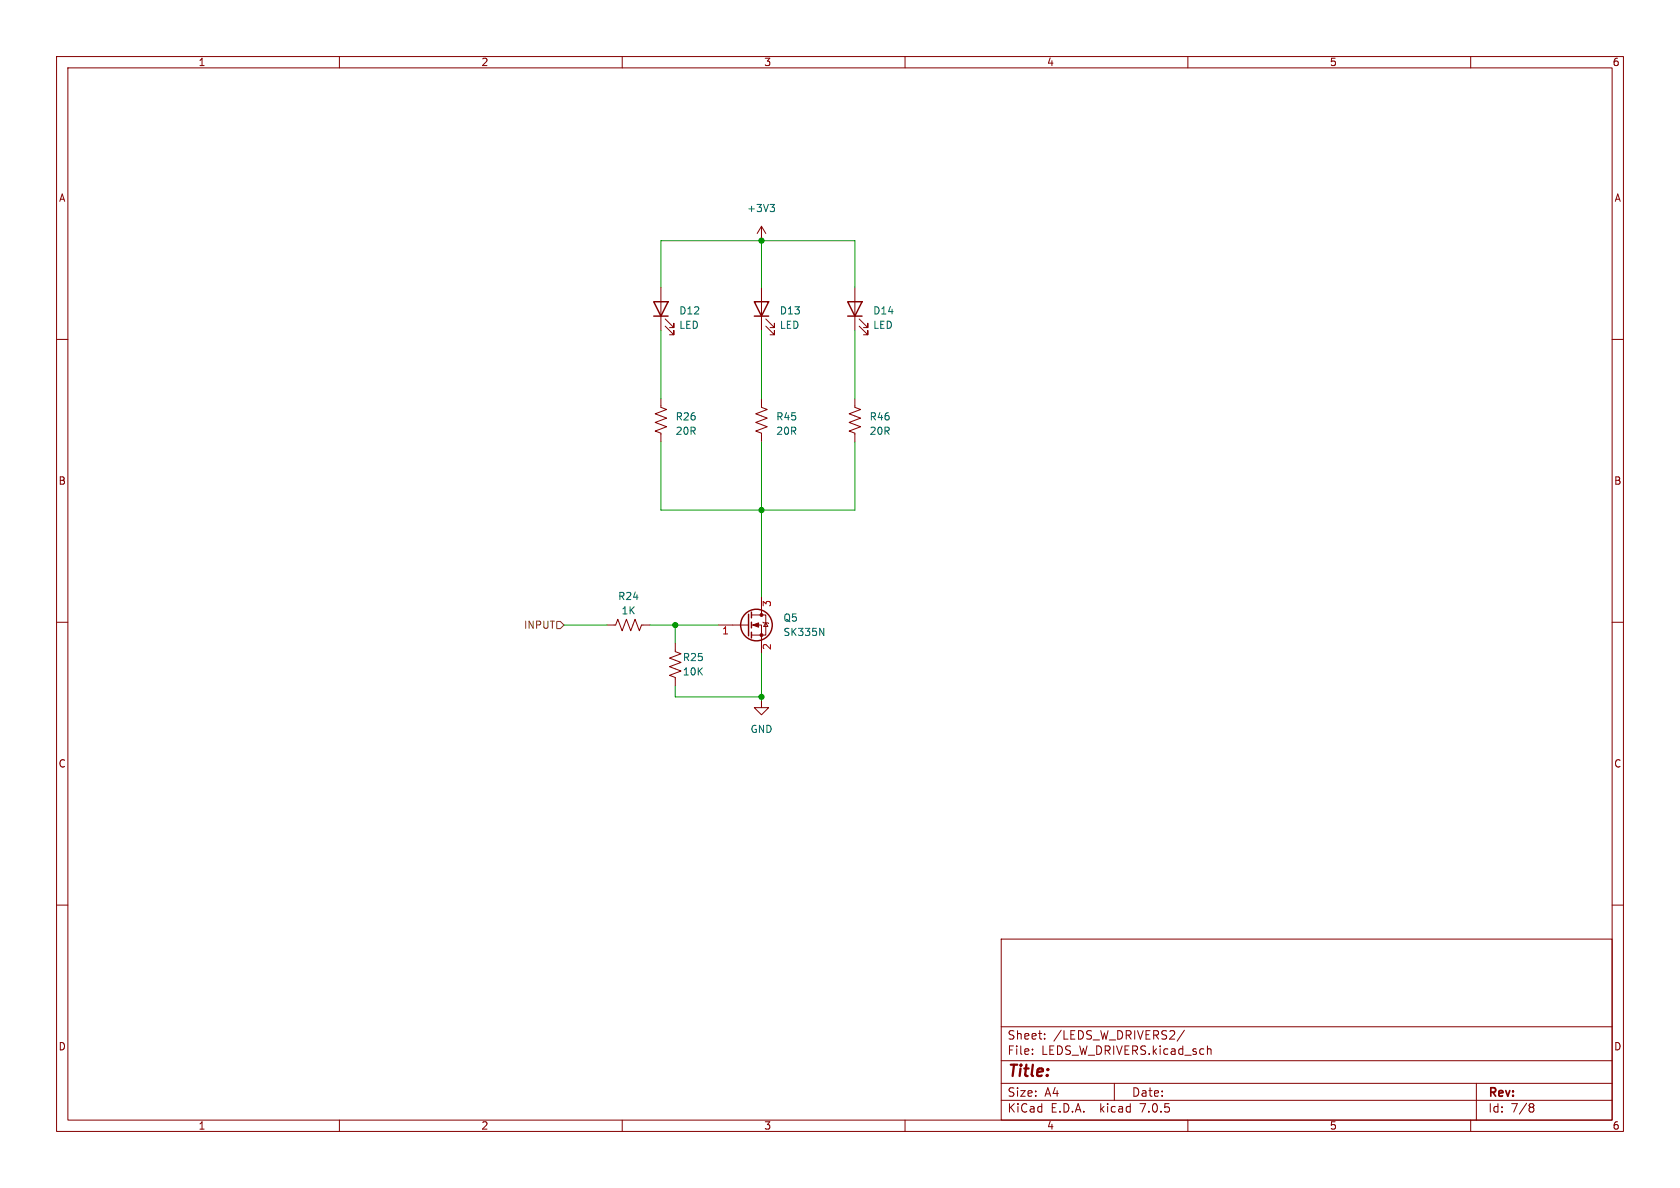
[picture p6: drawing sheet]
<svg xmlns="http://www.w3.org/2000/svg" width="297mm" height="210mm" viewBox="0 0 297 210" stroke-linecap="round" stroke-linejoin="round" font-family="sans-serif">
<g fill="none" stroke="#840000" stroke-width=".18">
<path d="M10 10h277v190h-277zM12 12h273v186h-273zM60 10v2M110 10v2M160 10v2M210 10v2M260 10v2M10 60h2M116.8 50.8v7.6M117.6 57.7l1.5 1.5v-.8v.8h-.7M117.6 56.4l1.5 1.5v-.7v.7h-.7M134.6 40v2.5"/>
<path d="M134.6 50.8v7.6M134.6 40l-.7 1.3M134.6 40l.8 1.3M135.4 57.7l1.5 1.5v-.8v.8h-.8M135.4 56.4l1.5 1.5v-.7v.7h-.8M151.1 50.8v7.6M151.9 57.7l1.5 1.5v-.8v.8h-.7M151.9 56.4l1.5 1.5v-.7v.7h-.7M285 60h2M116.8 70.5v1.5l1.1 .4-2.1 .8 2.1 .7-2.1 .8 2.1 .7-2.1 .8 1 .4v1.5M134.6 70.5v1.5l1 .4-2 .8 2 .7-2 .8 2 .7-2 .8 1 .4v1.5M151.1 70.5v1.5l1 .4-2 .8 2 .7-2 .8 2 .7-2 .8 1 .4v1.5"/>
<path d="M10 110h2M107.3 110.5h1.5l.4-1 .8 2 .7-2 .8 2 .8-2 .7 2 .4-1h1.5M119.4 113.7v1.5l1 .4-2 .7 2 .8-2 .8 2 .7-2 .8 1 .4v1.5M127 110.5h5.3M132.8 110.5h1.8v5.1M132.8 108.7h2.6v3.6h-2.6M134.6 105.4v3.3M134.9 110l.1 .1h.8l.1 .1M135.4 110.1l.4 .6h-.8zM285 110h2M134.6 123.8v1.3h1.3l-1.3 1.3-1.3-1.3h1.3M10 160h2"/>
<path d="M285 160h2M177 166h108v32h-108zM60 198v2M110 198v2M160 198v2M177 194.5h108M177 191.5h108M177 187.5h108M177 181.5h108M182.5 186.3v.1M182.5 185.5v.1M184.7 183.6v.1"/>
<path d="M184.7 182.8v.1M197 191.5v3M209.4 182.1l-1.3 2M210 198v2M213.5 185.5l.2-.1 .3 .1 .1 .9M260 198v2M261 191.5v6.5M270.5 195.7h.1M270.5 195.2l.4-.1 .2 .1 .1 .3-.3 .2M270.6 195.7h.3M270.6 195.7l-.1 .1M270.9 195.7l.3 .3-.1 .5-.2 .1-.4-.1"/>
</g>
<g fill="none" stroke="#840000" stroke-width=".25">
<path d="M115.6 53.3h2.5l-1.3 2.6zM115.6 55.9h2.5M133.3 53.3h2.6l-1.3 2.6zM133.3 55.9h2.6M149.9 53.3h2.5l-1.3 2.6zM149.9 55.9h2.5M132.3 108.6v3.8M132.8 108.2v1M132.8 110v1M132.8 111.8v1"/>
<circle cx="133.7" cy="110.5" r="2.79"/>
</g>
<g fill="#840000" stroke="#840000" stroke-width=".18">
<path d="M133.1 110.5l1-.4v.8z"/>
<circle cx="134.6" cy="112.3" r=".25"/>
<circle cx="134.6" cy="108.7" r=".25"/>
</g>
<path d="M136.1 36.1h.8l-.4 .5M136.7 36.6l.2 .3v.3l-.2 .2M144.9 111.1l.7 1.2v-1.2" fill="none" stroke="#006464" stroke-width=".18"/>
<path d="M98.4 109.9h.7l.6 .6-.6 .6h-.7z" fill="none" stroke="#725600" stroke-width=".18"/>
<path d="M116.8 50.8v-8.3h34.3v8.3M116.8 58.4v12.1M134.6 42.5v8.3M134.6 58.4v12.1M151.1 58.4v12.1M116.8 78.1v12.1h34.3v-12.1M134.6 78.1v27.3M99.7 110.5h7.6M114.9 110.5h12.1M119.4 110.5v3.2M134.6 115.6v8.2M119.4 121.3v1.9h15.2" fill="none" stroke="#009600" stroke-width=".18"/>
<g fill="#009600" stroke="#009600" stroke-width=".18">
<circle cx="134.6" cy="90.2" r=".46"/>
<circle cx="134.6" cy="123.2" r=".46"/>
<circle cx="119.4" cy="110.5" r=".46"/>
<circle cx="134.6" cy="42.5" r=".46"/>
</g>
<text font-size="2.8" fill="#840000" x="178" y="190.8">Title:</text>
<g font-size="2.1" fill="#840000">
<text x="178" y="183.9">Sheet:</text>
<text x="186.2" y="183.9">/LEDS_W_DRIVERS2/</text>
<text x="178" y="186.6">File:</text>
<text x="184" y="186.6">LEDS_W_DRIVERS.kicad_sch</text>
<text x="178" y="196.8">KiCad</text>
<text x="178" y="194">Size:</text>
<text x="184.6" y="194">A4</text>
<text x="185.7" y="196.8">E.D.A.</text>
<text x="194.4" y="196.8">kicad</text>
<text x="200" y="194">Date:</text>
<text x="201.5" y="196.8">7.0.5</text>
<text x="263" y="194.2">Rev:</text>
<text x="263" y="196.8">Id:</text>
<text x="267" y="196.8">7/8</text>
</g>
<g font-size="1.8" fill="#840000">
<text x="35" y="11.8">1</text>
<text x="85" y="11.8">2</text>
<text x="135" y="11.8">3</text>
<text x="185" y="11.8">4</text>
<text x="235" y="11.8">5</text>
<text x="285" y="11.8">6</text>
<text x="10.4" y="35.8">A</text>
<text x="285.4" y="35.8">A</text>
<text x="10.3" y="85.8">B</text>
<text x="285.3" y="85.8">B</text>
<text x="10.3" y="135.8">C</text>
<text x="285.3" y="135.8">C</text>
<text x="10.3" y="185.8">D</text>
<text x="285.3" y="185.8">D</text>
<text x="35" y="199.8">1</text>
<text x="85" y="199.8">2</text>
<text x="135" y="199.8">3</text>
<text x="185" y="199.8">4</text>
<text x="235" y="199.8">5</text>
<text x="285" y="199.8">6</text>
</g>
<g font-size="1.8" fill="#006464">
<text x="132" y="37.7">+3V3</text>
<text x="120" y="55.8">D12</text>
<text x="120" y="58.3">LED</text>
<text x="137.8" y="55.8">D13</text>
<text x="137.8" y="58.3">LED</text>
<text x="154.3" y="55.8">D14</text>
<text x="154.3" y="58.3">LED</text>
<text x="119.4" y="74.5">R26</text>
<text x="119.4" y="77">20R</text>
<text x="137.2" y="74.5">R45</text>
<text x="137.2" y="77">20R</text>
<text x="153.7" y="74.5">R46</text>
<text x="153.7" y="77">20R</text>
<text x="109.2" y="106.2">R24</text>
<text x="109.8" y="108.8">1K</text>
<text x="138.4" y="110">Q5</text>
<text x="138.4" y="112.6">SK335N</text>
<text x="120.7" y="117">R25</text>
<text x="120.7" y="119.6">10K</text>
<text x="132.6" y="129.7">GND</text>
</g>
<g font-size="1.8" fill="#a90000">
<text x="136.5" y="107.3" transform="rotate(-90 136.5 107.3)">3</text>
<text x="127.6" y="112.4">1</text>
<text x="136.5" y="115" transform="rotate(-90 136.5 115)">2</text>
</g>
<text font-size="1.8" fill="#725600" x="92.6" y="111.3">INPUT</text>
</svg>
